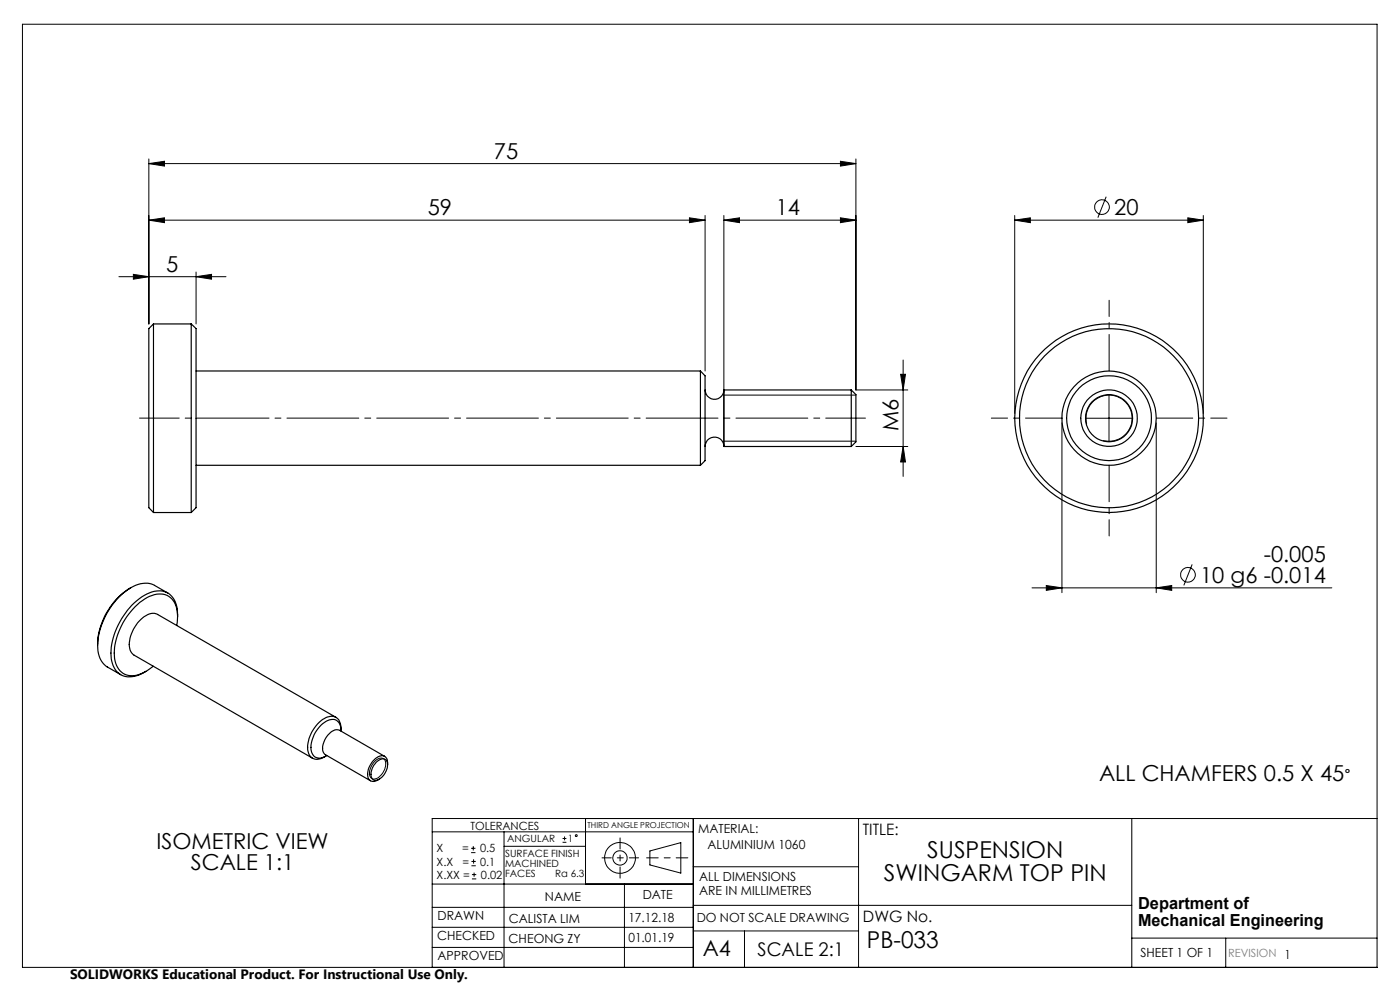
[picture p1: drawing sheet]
<svg xmlns="http://www.w3.org/2000/svg" width="297mm" height="210mm" viewBox="0 0 297 210" stroke-linecap="round" stroke-linejoin="round" font-family="sans-serif">
<g fill="none" stroke="#000" stroke-width=".21">
<path d="M4.8 5.1h287.3v200.1h-287.3zM31.6 34.7l3.3-.5v1zM31.6 33.7v35M31.6 34.7h150M178.3 34.2l3.3 .5-3.3 .5zM181.6 33.7v49h11M25.2 58.7h22.7M28.3 58.2l3.3 .5-3.3 .5zM31.6 46.7l3.3-.5v1zM31.6 46.7h118M41.6 58.7l3.3-.5v1zM41.6 57.7v11"/>
<path d="M146.3 46.2l3.3 .5-3.3 .5zM149.6 45.7v33M153.6 46.7l3.3-.5v1zM153.6 46.7h28M153.6 45.7v37.1M178.3 46.2l3.3 .5-3.3 .5zM215.3 46.7l3.3-.5v1zM215.3 46.7h40M215.3 45.7v42M234.7 41.7l-1.8 4.5M252 46.2l3.3 .5-3.3 .5zM255.3 45.7v42"/>
<path d="M191.1 79.4h1l-.5 3.3zM191.6 76.4v24.7M153.6 93.6h28M153.6 83.8h28M181.6 94.7h11M191.6 94.7l.5 3.3h-1zM225.3 89.7v36M230.3 88.7h10M230.5 90a4.9 4.9 0 0 1 4.3-6.2 4.9 4.9 0 0 1 5.3 5.3 4.9 4.9 0 0 1-6.1 4.3M235.3 83.7v10M245.3 89.7v36M252.9 119.7l-1.8 4.5"/>
<path d="M218.9 124.7h63.6M222 124.2l3.3 .5-3.3 .5zM245.3 124.7l3.3-.5v1zM79.7 161.4a1.15 1.15 0 0 1 1.2-.6 1.15 1.15 0 0 1 .9 1 3.3 3.3 0 0 1-2.6 3.5 1.42 1.42 0 0 1-.7-2.1l.6-1.2zM91.7 176.5h55.4M99.9 179.9h1M100.4 179.5v.9M106.9 176.5v28.7M106.9 179.5h17.3M119.3 178.7h.9M119.3 177.9h.9M119.8 177.4v.9"/>
<path d="M124.2 173.6v13.9M147.1 173.6v31.6M182.1 173.6v31.6M240.1 173.6v31.6M292.1 173.6h-200.4v31.6M91.7 196.7h55.4M91.7 192.5h55.4M91.7 187.5h55.4M99.9 180.9h1M100 183.6h.9M100 182.7h.9M100.1 186.4h.9"/>
<path d="M100.1 185.5h.9M100.5 182.3v.9M100.6 185.1v.9M132.5 187.5v17.7M137.9 180.5l6.5-1.8v6.5l-6.5-1.7zM147.1 183.9h35M147.1 197.5h35M147.1 192h93M157.9 197.5v7.7M240.1 199h52M260 199v6.2M91.7 201h55.4"/>
<circle cx="233.8" cy="43.9" r="1.55"/>
<circle cx="252" cy="121.9" r="1.55"/>
<circle cx="122.2" cy="177.3" r=".2"/>
<circle cx="131.5" cy="182" r="1.52"/>
<circle cx="131.5" cy="182" r="3.3"/>
</g>
<path d="M145.9 182h-8.7" fill="none" stroke="#000" stroke-width=".21" stroke-dasharray="15.2 1.3 1.3 1.3" stroke-dashoffset="12.8"/>
<path d="M131.5 177.7v8.6" fill="none" stroke="#000" stroke-width=".21" stroke-dasharray="15.2 1.3 1.3 1.3" stroke-dashoffset="12.9"/>
<path d="M127.7 182h7.8" fill="none" stroke="#000" stroke-width=".21" stroke-dasharray="15.2 1.3 1.3 1.3" stroke-dashoffset="13.3"/>
<path d="M29.6 88.7h154" fill="none" stroke="#000" stroke-width=".21" stroke-dasharray="15.2 1.3 1.3 1.3" stroke-dashoffset="6.8"/>
<path d="M235.3 78.7v-15M225.3 88.7h-15M235.3 98.7v15M245.3 88.7h15" fill="none" stroke="#000" stroke-width=".21" stroke-dasharray="15.2 1.3 1.3 1.3" stroke-dashoffset="7.5"/>
<g fill="none" stroke="#000" stroke-width=".25">
<path d="M32.6 68.7v40M32.6 68.7l-1 1v38l1 1M32.6 68.7h8M40.6 68.7v40M40.6 68.7l1 1v38l-1 1M41.6 78.7h107M148.6 78.7v20M148.6 78.7l1 1v18l-1 1M41.6 98.7h107M149.6 94.7a1.99 1.99 0 0 1 2-2 1.99 1.99 0 0 1 2 2M149.6 82.7a1.99 1.99 0 0 0 2 2 1.99 1.99 0 0 0 2-2M153.6 82.7v12"/>
<path d="M153.6 94.7h27M153.6 82.7h27M180.6 82.7v12M180.6 82.7l1 1v10l-1 1M32.6 108.7h8M27.8 124.7a14.8 14.8 0 0 0-7.1 12.2M35.6 125.8l-2.8-1.6a5.5 5.5 0 0 0-6.1 1.2 15.3 15.3 0 0 0-5.9 12.7 4.6 4.6 0 0 0 2 3.4l2.8 1.6M37.5 132.7a6.3 6.3 0 0 0-1.4-6 4.6 4.6 0 0 0-5.4 .4 14.6 14.6 0 0 0-6.4 12.6 3.8 3.8 0 0 0 5.9 3.1l1-.5 1.3-1M37.7 130.8a4.9 4.9 0 0 0-2.7-5.3 6.4 6.4 0 0 0-6 1.9 15.3 15.3 0 0 0-5.4 12.3 4 4 0 0 0 6 3.4l1.4-.7M71.3 152.2l-37.9-21.9a2.79 2.79 0 0 0-3.2 .8 7.3 7.3 0 0 0-2.6 6.8l.7 1 38 21.9M72.3 154.9a2.45 2.45 0 0 0-1.7-3 5.1 5.1 0 0 0-4.2 2.9 5.6 5.6 0 0 0-.7 5.5 2.13 2.13 0 0 0 3.1 .3l.3-.2M72.3 155.1a1.98 1.98 0 0 0-.8-2.2 1.98 1.98 0 0 0-2.4 .1 6.5 6.5 0 0 0-3 6.7 1.93 1.93 0 0 0 3.2 .6"/>
<path d="M79.8 161.7a1.57 1.57 0 0 1 2.1-.5 3 3 0 0 1-1 3.8 1.17 1.17 0 0 1-1.3 .5 1.17 1.17 0 0 1-.9-.9 3.9 3.9 0 0 1 1.1-2.9zM81.6 160.4l-9.5-5.5a2.07 2.07 0 0 0-2.5 1 3.5 3.5 0 0 0-.8 3.9l9.8 5.8M82.2 162.2a1.47 1.47 0 0 0-1.1-1.9 4.1 4.1 0 0 0-3 4.8 1.46 1.46 0 0 0 2.4 .2"/>
<circle cx="235.3" cy="88.7" r="20"/>
<circle cx="235.3" cy="88.7" r="6"/>
<circle cx="235.3" cy="88.7" r="9"/>
<circle cx="235.3" cy="88.7" r="10"/>
<circle cx="235.3" cy="88.7" r="19"/>
<circle cx="235.3" cy="88.7" r="5"/>
</g>
<g fill="#000">
<path d="M31.6 34.7l3.3-.5v1zM178.3 34.2l3.3 .5-3.3 .5zM31.6 46.7l3.3-.5v1zM146.3 46.2l3.3 .5-3.3 .5zM153.6 46.7l3.3-.5v1zM178.3 46.2l3.3 .5-3.3 .5zM215.3 46.7l3.3-.5v1zM252 46.2l3.3 .5-3.3 .5zM222 124.2l3.3 .5-3.3 .5zM245.3 124.7l3.3-.5v1z"/>
<path d="M41.6 58.7l3.3-.5v1zM28.3 58.2l3.3 .5-3.3 .5z"/>
<path d="M191.1 79.4h1l-.5 3.3zM191.6 94.7l.5 3.3h-1z"/>
</g>
<g font-size="4.9">
<text x="196.7" y="181.9">SUSPENSION</text>
<text x="187.5" y="186.9">SWINGARM TOP PIN</text>
<text x="183.9" y="201">PB-033</text>
</g>
<g font-size="4.7">
<text x="104.8" y="33.7">75</text>
<text x="90.7" y="45.7">59</text>
<text x="164.6" y="45.7">14</text>
<text x="236.4" y="45.6">20</text>
<text x="35.2" y="57.7">5</text>
<text x="190.6" y="91.4" transform="rotate(-90 190.6 91.4)">M6</text>
<text x="268.1" y="119.2">-0.005</text>
<text x="254.6" y="123.6">10 g6 -0.014</text>
<text x="233.2" y="165.6">ALL CHAMFERS 0.5 X 45</text>
<text x="33.2" y="180">ISOMETRIC VIEW</text>
<text x="40.5" y="184.5">SCALE 1:1</text>
<text x="149.1" y="202.9">A4</text>
</g>
<text font-size="4" x="160.7" y="202.8">SCALE 2:1</text>
<text font-size="3.9" x="285.2" y="165.7">°</text>
<g font-size="3.5">
<text x="241.4" y="192.8">Department of</text>
<text x="241.4" y="196.3">Mechanical Engineering</text>
</g>
<g font-size="3.3">
<text x="183" y="177.2">TITLE:</text>
<text x="183.1" y="195.7">DWG No.</text>
</g>
<text font-size="2.9" x="14.9" y="207.6">SOLIDWORKS Educational Product. For Instructional Use Only.</text>
<g font-size="2.7">
<text x="148.1" y="176.7">MATERIAL:</text>
<text x="150.1" y="180.1">ALUMINIUM 1060</text>
<text x="115.6" y="191">NAME</text>
<text x="136.3" y="190.8">DATE</text>
<text x="148.3" y="186.8">ALL DIMENSIONS</text>
<text x="148.3" y="189.8">ARE IN MILLIMETRES</text>
<text x="92.8" y="195.2">DRAWN</text>
<text x="107.9" y="195.7">CALISTA LIM</text>
<text x="133.3" y="195.6">17.12.18</text>
<text x="147.8" y="195.7">DO NOT SCALE DRAWING</text>
<text x="92.8" y="199.3">CHECKED</text>
<text x="92.8" y="203.6">APPROVED</text>
<text x="107.9" y="199.9">CHEONG ZY</text>
<text x="133.3" y="199.8">01.01.19</text>
<text x="242" y="203">SHEET 1 OF 1</text>
</g>
<g font-size="2.4">
<text x="99.8" y="176">TOLERANCES</text>
<text x="92.6" y="180.8">X</text>
<text x="92.6" y="183.6">X.X</text>
<text x="98" y="180.8">=</text>
<text x="98.1" y="183.6">=</text>
<text x="101.8" y="180.8">0.5</text>
<text x="101.9" y="183.6">0.1</text>
<text x="92.6" y="186.4">X.XX =</text>
<text x="102" y="186.4">0.02</text>
</g>
<text font-size="2.4" fill="#808080" x="260.6" y="203">REVISION 1</text>
<g font-size="2.1">
<text x="107.6" y="178.6">ANGULAR</text>
<text x="120.5" y="178.6">1</text>
<text x="107.2" y="181.8">SURFACE FINISH</text>
<text x="107.2" y="183.9">MACHINED</text>
<text x="107.2" y="186">FACES</text>
<text x="117.8" y="186">Ra 6.3</text>
</g>
<text font-size="1.7" x="124.6" y="175.7">THIRD ANGLE PROJECTION</text>
</svg>
